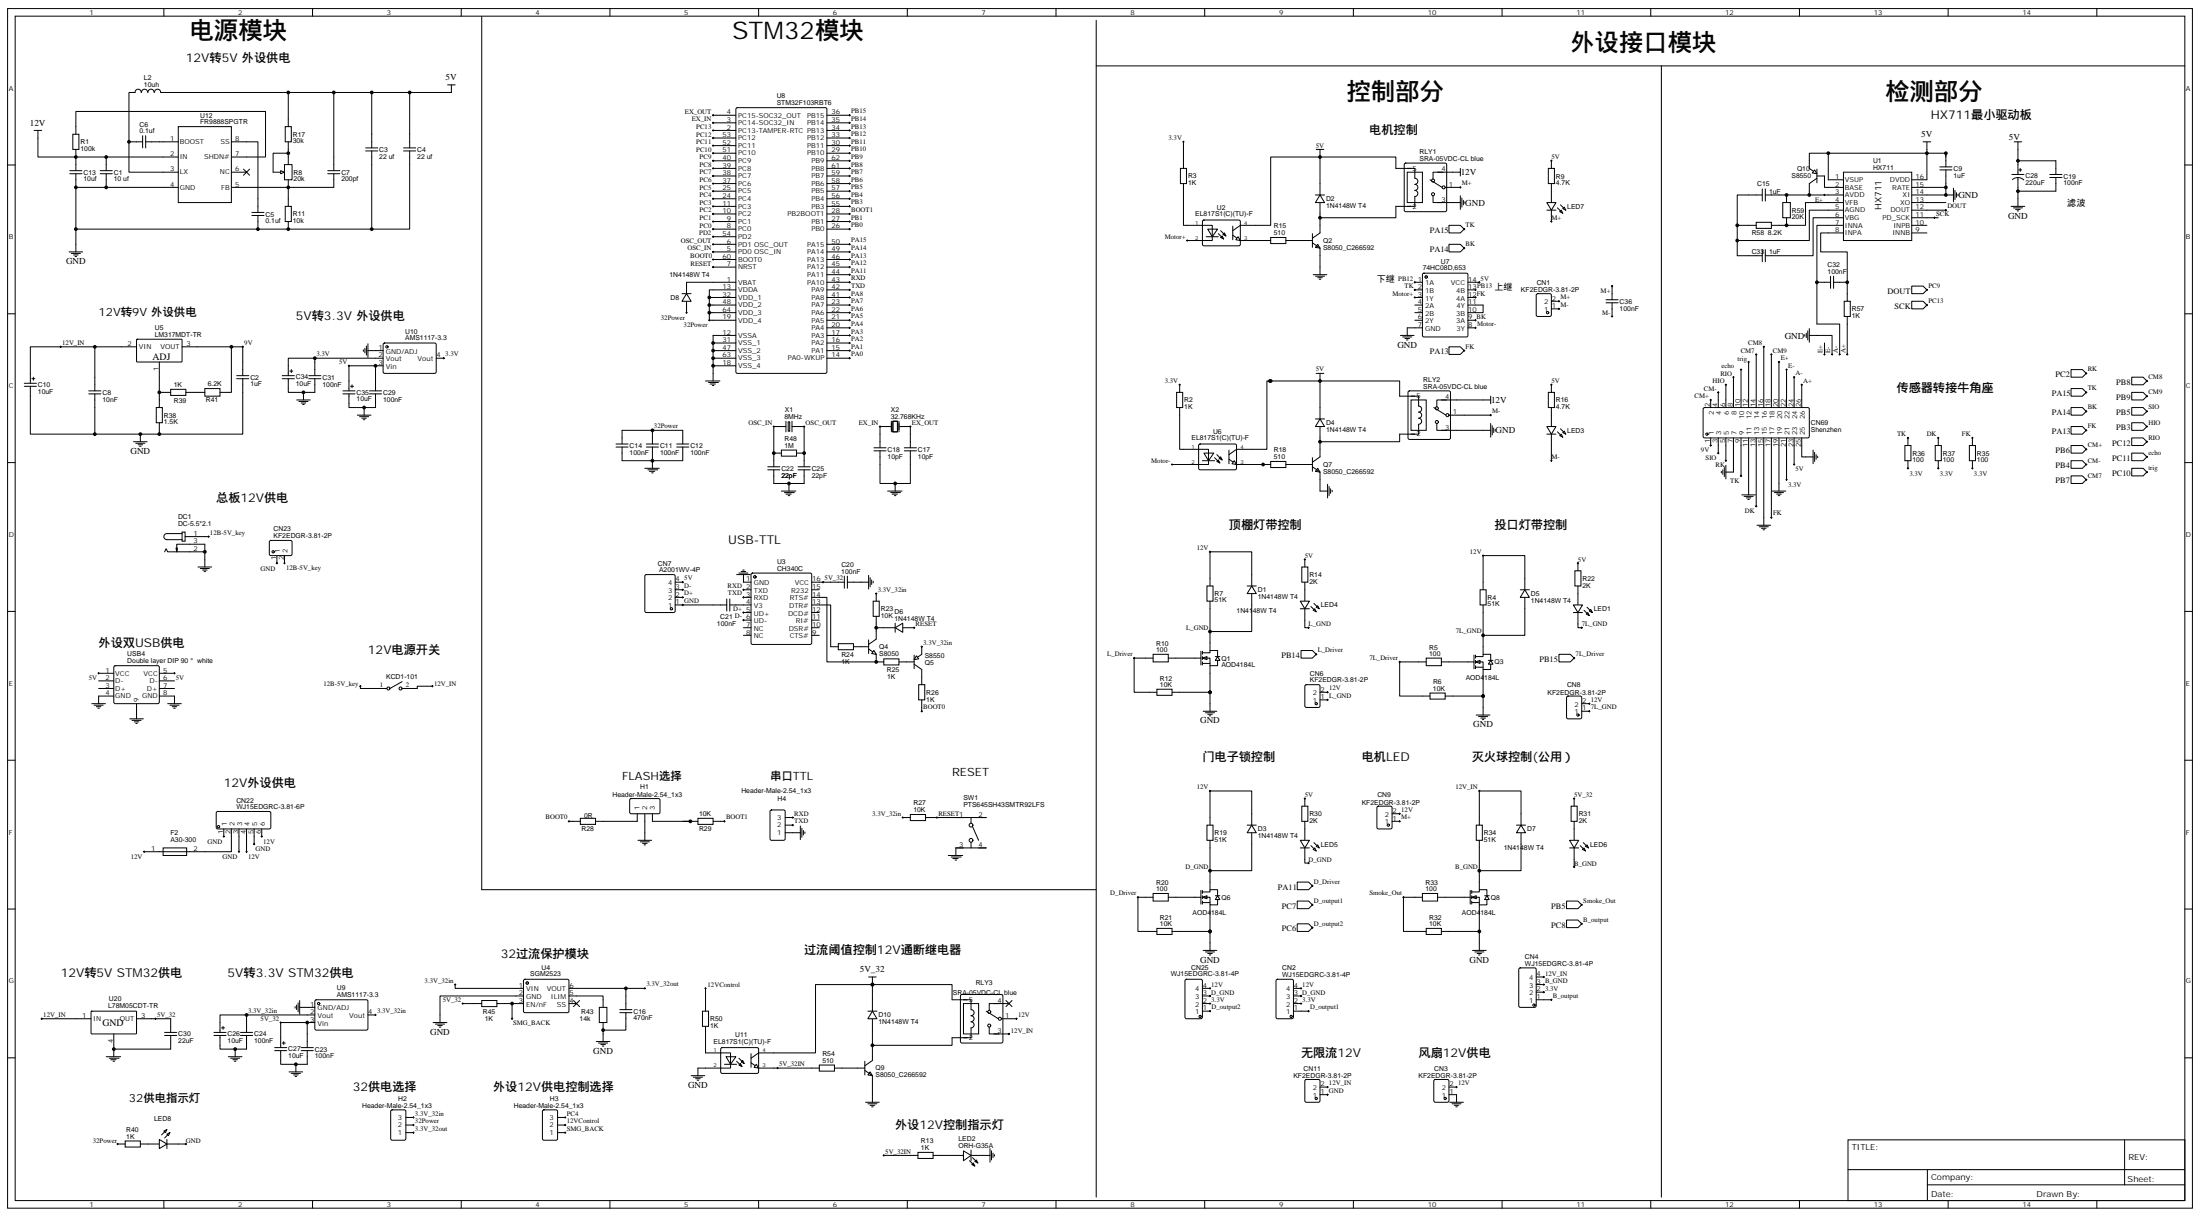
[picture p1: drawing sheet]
# EasyEDA schematic 原理图_RecycleBin-4工控板V8.json

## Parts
C1  10 uf  [C0603]
C2  1uF  [C0603]
C3  22 uf  [C0603]
C4  22 uf  [C0603]
C5  0.1uf  [C0603]
C6  0.1uf  [C0603]
C7  200pf  [C0603]
C8  10nF  [C0603]
C9  1uF  [C0603]
C10  10uF  [CAP-SMD_L3.2-W1.6-R-RD]
C11  100nF  [C0603]
C12  100nF  [C0603]
C13  10uf  [C0603]
C14  100nF  [C0603]
C15  1uF  [C0603]
C16  470nF  [C0603]
C17  10pF  [C0603]
C18  10pF  [C0603]
C19  100nF  [C0603]
C20  100nF  [C0603]
C21  100nF  [C0603]
C22  22pF  [0603]
C23  100nF  [C0603]
C24  100nF  [C0603]
C25  22pF  [0603]
C26  10uF  [CAP-SMD_L3.2-W1.6-R-RD]
C27  10uF  [CAP-SMD_L3.2-W1.6-R-RD]
C28  220uF  [CAP-TH_BD8.0-P3.50-D1.0-FD]
C29  100nF  [C0603]
C30  22uF  [C0603]
C31  100nF  [C0603]
C32  100nF  [C0603]
C33  1uF  [C0603]
C34  10uF  [CAP-SMD_L3.2-W1.6-R-RD]
C35  10uF  [CAP-SMD_L3.2-W1.6-R-RD]
C36  100nF  [CAP-TH_L13.0-W6.0-P10.00-D0.6]
CN1  KF2EDGR-3.81-2P  [CONN-TH_2P-P3.81_KF2EDGR-3.81-2P]
CN2  WJ15EDGRC-3.81-4P  [CONN-TH_WJ15EDGRC-3.81-4P]
CN3  KF2EDGR-3.81-2P  [CONN-TH_2P-P3.81_KF2EDGR-3.81-2P]
CN4  WJ15EDGRC-3.81-4P  [CONN-TH_WJ15EDGRC-3.81-4P]
CN6  KF2EDGR-3.81-2P  [CONN-TH_2P-P3.81_KF2EDGR-3.81-2P]
CN7  A2001WV-4P  [CONN-TH_A2001WV-4P]
CN8  KF2EDGR-3.81-2P  [CONN-TH_2P-P3.81_KF2EDGR-3.81-2P]
CN9  KF2EDGR-3.81-2P  [CONN-TH_2P-P3.81_KF2EDGR-3.81-2P]
CN11  KF2EDGR-3.81-2P  [CONN-TH_2P-P3.81_KF2EDGR-3.81-2P]
CN22  WJ15EDGRC-3.81-6P  [CONN-TH_WJ15EDGRC-3.81-6P]
CN23  KF2EDGR-3.81-2P  [CONN-TH_2P-P3.81_KF2EDGR-3.81-2P]
CN25  WJ15EDGRC-3.81-4P  [CONN-TH_WJ15EDGRC-3.81-4P]
CN69  Shenzhen  [CONN-TH_26P-P2.54_B-3000S26P-0110]
D1  1N4148W T4  [SOD-123_L2.8-W1.8-LS3.7-RD]
D2  1N4148W T4  [SOD-123_L2.8-W1.8-LS3.7-RD]
D3  1N4148W T4  [SOD-123_L2.8-W1.8-LS3.7-RD]
D4  1N4148W T4  [SOD-123_L2.8-W1.8-LS3.7-RD]
D5  1N4148W T4  [SOD-123_L2.8-W1.8-LS3.7-RD]
D6  1N4148W T4  [SOD-123_L2.8-W1.8-LS3.7-RD]
D7  1N4148W T4  [SOD-123_L2.8-W1.8-LS3.7-RD]
D8  1N4148W T4  [SOD-123_L2.8-W1.8-LS3.7-RD]
D10  1N4148W T4  [SOD-123_L2.8-W1.8-LS3.7-RD]
DC1  DC-5.5*2.1  [DC5.5*2.1MM]
F2  A30-300  [FUSE-TH_11.4-W3.0-P5.10-D0.8-S1.20]
H1  Header-Male-2.54_1x3  [HDR-TH_3P-P2.54-V]
H2  Header-Male-2.54_1x3  [HDR-TH_3P-P2.54-V]
H3  Header-Male-2.54_1x3  [HDR-TH_3P-P2.54-V]
H4  Header-Male-2.54_1x3  [HDR-TH_3P-P2.54-V]
L2  10uh  [IND-SMD_L7.0-W6.6_FXL0630]
LED1  17-21/GHC-XS1T2M/3T  [LED0805-R-RD]
LED2  ORH-G35A  [LED0805-R-RD]
LED3  17-21/GHC-XS1T2M/3T  [LED0805-R-RD]
LED4  17-21/GHC-XS1T2M/3T  [LED0805-R-RD]
LED5  17-21/GHC-XS1T2M/3T  [LED0805-R-RD]
LED6  17-21/GHC-XS1T2M/3T  [LED0805-R-RD]
LED7  17-21/GHC-XS1T2M/3T  [LED0805-R-RD]
LED8  17-21/GHC-XS1T2M/3T  [LED0805-R-RD]
Q1  AOD4184L  [TO-252-2_L6.6-W6.1-P4.57-LS9.9-TL-CW]
Q2  S8050_C266592  [SOT-23-3_L2.9-W1.3-P1.90-LS2.4-BR]
Q3  AOD4184L  [TO-252-2_L6.6-W6.1-P4.57-LS9.9-TL-CW]
Q4  S8050  [SOT-23-3_L2.9-W1.6-P1.90-LS2.8-BR]
Q5  S8550  [SOT-23-3_L2.9-W1.3-P1.90-LS2.4-BR]
Q6  AOD4184L  [TO-252-2_L6.6-W6.1-P4.57-LS9.9-TL-CW]
Q7  S8050_C266592  [SOT-23-3_L2.9-W1.3-P1.90-LS2.4-BR]
Q8  AOD4184L  [TO-252-2_L6.6-W6.1-P4.57-LS9.9-TL-CW]
Q9  S8050_C266592  [SOT-23-3_L2.9-W1.3-P1.90-LS2.4-BR]
Q10  S8550  [SOT-23-3_L2.9-W1.6-P1.90-LS2.8-BR]
R1  100k  [R0603]
R2  1K  [R0603]
R3  1K  [R0603]
R4  51K  [R0603]
R5  100  [R0603]
R6  10K  [R0603]
R7  51K  [R0603]
R8  20k  [RES-ADJ-TH_3P-L9.5-W4.9-P2.50-L_3296W]
R9  4.7K  [R0603]
R10  100  [R0603]
R11  10k  [R0603]
R12  10K  [R0603]
R13  1K  [R0603]
R14  2K  [R0603]
R15  510  [R0603]
R16  4.7K  [R0603]
R17  30k  [R0603]
R18  510  [R0603]
R19  51K  [R0603]
R20  100  [R0603]
R21  10K  [R0603]
R22  2K  [R0603]
R23  10K  [R0603]
R24  1K  [R0603]
R25  1K  [R0603]
R26  1K  [R0603]
R27  10K  [R0603]
R28  0R  [R0603]
R29  10K  [R0603]
R30  2K  [R0603]
R31  2K  [R0603]
R32  10K  [R0603]
R33  100  [R0603]
R34  51K  [R0603]
R35  100  [R0603]
R36  100  [R0603]
R37  100  [R0603]
R38  1.5K  [0603]
R39  1K  [0603]
R40  1K  [R0603]
R41  6.2K  [R0603]
R43  14kΩ  [R0603]
R45  1K  [R0603]
R48  1M  [R0603]
R50  1K  [R0603]
R54  510  [R0603]
R57  1K  [R0603]
R58  8.2K  [R0603]
R59  20K  [R0603]
RLY1  SRA-05VDC-CL blue  [RELAY-TH_SRA-9VDC-CL]
RLY2  SRA-05VDC-CL blue  [RELAY-TH_SRA-9VDC-CL]
RLY3  SRA-05VDC-CL blue  [RELAY-TH_SRA-9VDC-CL]
S1??#1  KCD1-101
SW1  PTS645SH43SMTR92LFS  [KEY-SMD_4P-L6.0-W6.0-P4.50-LS9.0]
U1  HX711  [SOP-16_L10.0-W3.9-P1.27-LS6.0-BL]
U2  EL817S1(C)(TU)-F  [OPTO-SMD-4_L4.6-W6.5-P2.54-LS10.3-TL]
U3  CH340C  [SOP-16_150MIL]
U4  SGM2523  [SOT-23-6_L2.9-W1.6-P0.95-LS2.8-BR]
U5  LM317MDT-TR  [TO-252-2_L6.6-W6.1-P4.57-LS9.9-TL]
U6  EL817S1(C)(TU)-F  [OPTO-SMD-4_L4.6-W6.5-P2.54-LS10.3-TL]
U7  74HC08D,653  [SOIC-14_L8.7-W3.9-P1.27-LS6.0-BL]
U8  STM32F103RBT6  [LQFP-64_L10.0-W10.0-P0.50-LS12.0-BL]
U9  AMS1117-3.3  [SOT-223-3_L6.5-W3.4-P2.30-LS7.0-BR]
U10  AMS1117-3.3  [SOT-223-3_L6.5-W3.4-P2.30-LS7.0-BR]
U11  EL817S1(C)(TU)-F  [OPTO-SMD-4_L4.6-W6.5-P2.54-LS10.3-TL]
U12  FR9888SPGTR  [SOIC-8_L5.0-W4.0-P1.27-LS6.0-BL-EP]
U20  L78M05CDT-TR  [TO-252-2_L6.5-W6.1-P4.58-LS10.0-TL]
USB4  Double layer DIP 90° white  [USB-A-TH_USB-M-51]
X1  8MHz  [HC-49US_L11.5-W4.5-P4.88]
X2  32.768KHz  [OSC-TH_BD2.0-P0.70-D0.3]

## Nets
3.3V: C34.1 CN2.2 CN4.2 CN25.2 CN69.21 R2.2 R3.2 R35.1 R36.1 R37.1 U10.2(Vout) U10.4(Vout)
3.3V_32in: C26.1 H2.3 Q5.2(E) R23.2 R27.1 U4.1(VIN) U9.2(Vout) U9.4(Vout)
3.3V_32out: C16.2 H2.1 U4.6(VOUT)
5V: C3.2 C4.2 C7.2 C9.1 C19.1 C28.1 C35.1 CN7.4 CN69.23 D2.1(K) D4.1(K) L2.2 Q10.2(E) R9.2 R14.2 R16.2 R17.1 R22.2 R30.2 RLY1.5 RLY2.5 U1.1(VSUP) U1.16(DVDD) U2.4(COL) U6.4(COL) U7.14(VCC) U10.3(Vin) USB4.1(VCC) USB4.5(VCC)
5V_32: C20.1 C27.1 C30.2 D10.1(K) R31.2 R45.1 RLY3.5 U3.16(VCC) U9.3(Vin) U11.4(COL) U20.3(OUT)
5V_32IN: R13.1 R54.1 U11.3(EM)
9V: CN69.1 R41.2 U5.3(VOUT)
12V: C1.2 C13.2 CN2.4 CN3.2 CN6.2 CN8.2 CN9.2 CN22.4 CN22.6 CN25.4 D1.1(K) D3.1(K) D5.1(K) F2.1 R1.2 R4.2 R7.2 R19.2 RLY1.4 RLY2.4 RLY3.1 U12.2(IN)
12V_IN: C10.1 CN4.4 CN11.2 D7.1(K) R34.2 RLY3.3 S1??#1.2 U5.2(VIN) U20.1(IN)
12VControl: H3.2 R50.2
GND: C1.1 C2.1 C3.1 C4.1 C5.1 C8.1 C9.2 C10.2 C11.1 C12.1 C13.1 C14.1 C16.1 C17.1 C18.1 C19.2 C22.1 C23.1 C24.1 C25.1 C26.2 C27.2 C28.2 C29.1 C30.1 C31.1 C34.2 C35.2 CN3.1 CN7.1 CN11.1 CN22.1 CN22.3 CN22.5 CN23.1 CN69.7 CN69.11 CN69.15 CN69.19 CN69.22 CN69.25 DC1.2 DC1.3 H1.2 H4.1 LED2.2(C) LED8.2(C) Q1.3(S) Q2.2(E) Q3.3(S) Q6.3(S) Q7.2(E) Q8.3(S) Q9.2(E) R6.2 R11.2 R12.2 R21.2 R32.2 R38.1 R43.1 RLY1.3 RLY2.3 SW1.3 U1.14(XI) U1.15(RATE) U3.1(GND) U4.2(GND) U7.7(GND) U8.12(VSSA) U8.18(VSS_4) U8.31(VSS_1) U8.47(VSS_2) U8.63(VSS_3) U9.1(GND/ADJ) U10.1(GND/ADJ) U11.2(CAT) U12.4(GND) U20.4(GND) USB4.4(GND) USB4.8(GND) USB4.9
7L_GND: CN8.1 D5.2(A) LED1.2(C) Q3.2(D) R4.1
12B-5V_key: CN23.2 DC1.1 S1??#1.1
32Power: D8.2(A) H2.2 R40.2 U8.13(VDDA) U8.19(VDD_4) U8.32(VDD_1) U8.48(VDD_2) U8.64(VDD_3)
A+: CN69.26 R57.1
A-: C32.2 CN69.24 U1.7(INNA)
B_GND: CN4.3 D7.2(A) LED6.2(C) Q8.2(D) R34.1
BOOT0: R26.1 R28.2 U8.60(BOOT0)
BOOT1: R29.1 U8.28(PB2BOOT1)
D+: CN7.2 U3.5(UD+)
D-: CN7.3 U3.6(UD-)
D_GND: CN2.3 CN25.3 D3.2(A) LED5.2(C) Q6.2(D) R19.1
DK: CN69.13 R37.2
DOUT: U1.12(DOUT) U8.40(PC9)
E+: C15.1 CN69.20 Q10.3(C) R59.2 U1.3(AVDD)
EX_IN: C18.2 U8.3(PC14-SOC32_IN) X2.2(OSC2)
EX_OUT: C17.2 U8.4(PC15-SOC32_OUT) X2.1(OSC1)
L_GND: CN6.1 D1.2(A) LED4.2(C) Q1.2(D) R7.1
M+: C36.2 CN1.2 CN9.1 LED7.2(C) RLY1.1
M-: C36.1 CN1.1 LED3.2(C) RLY2.1
Motor+: U2.2(CAT) U7.3(1Y)
Motor-: U6.2(CAT) U7.8(3Y)
OSC_IN: C22.2 R48.1 U8.5(PD0_OSC_IN) X1.1
OSC_OUT: C25.2 R48.2 U8.6(PD1_OSC_OUT) X1.2
PA0: U8.14(PA0-WKUP)
PA1: U8.15(PA1)
PA2: U8.16(PA2)
PA3: U8.17(PA3)
PA4: U8.20(PA4)
PA5: U8.21(PA5)
PA6: U8.22(PA6)
PA7: U8.23(PA7)
PA8: U8.41(PA8)
PA11: R20.1 R21.1 U8.44(PA11)
PA12: U8.45(PA12)
PA13: CN69.17 R35.2 U7.12(4A) U8.46(PA13)
PA14: U7.9(3A) U8.49(PA14)
PA15: CN69.9 R36.2 U7.2(1B) U8.50(PA15)
PB0: U8.26(PB0)
PB1: U8.27(PB1)
PB3: CN69.6 U8.55(PB3)
PB4: CN69.4 U8.56(PB4)
PB5: CN69.3 R32.1 R33.1 U8.57(PB5)
PB6: CN69.2 U8.58(PB6)
PB7: CN69.14 U8.59(PB7)
PB8: CN69.16 U8.61(PB8)
PB9: CN69.18 U8.62(PB9)
PB10: U8.29(PB10)
PB11: U8.30(PB11)
PB12: U7.1(1A) U8.33(PB12)
PB13: U7.13(4B) U8.34(PB13)
PB14: R10.1 R12.1 U8.35(PB14)
PB15: R5.1 R6.1 U8.36(PB15)
PC0: U8.8(PC0)
PC1: U8.9(PC1)
PC2: CN69.5 U8.10(PC2)
PC3: U8.11(PC3)
PC4: H3.3 U8.24(PC4)
PC5: U8.25(PC5)
PC6: CN25.1 U8.37(PC6)
PC7: CN2.1 U8.38(PC7)
PC8: CN4.1 U8.39(PC8)
PC10: CN69.12 U8.51(PC10)
PC11: CN69.10 U8.52(PC11)
PC12: CN69.8 U8.53(PC12)
PD2: U8.54(PD2)
RESET: D6.2(A) R27.2 SW1.1 U8.7(NRST)
RXD: H4.3 U3.2(TXD) U8.43(PA10)
SCK: U1.11(PD_SCK) U8.2(PC13-TAMPER-RTC)
SMG_BACK: H3.1 R45.2 U4.3(EN/nF)
TXD: H4.2 U3.3(RXD) U8.42(PA9)
Net-(CN22-Pad2): CN22.2 F2.2
Net-(D2-A): D2.2(A) Q2.3(C) RLY1.2
Net-(D4-A): D4.2(A) Q7.3(C) RLY2.2
Net-(D6-K): D6.1(K) Q4.3 R23.1
Net-(D8-K): D8.1(K) U8.1(VBAT)
Net-(D10-A): D10.2(A) Q9.3(C) RLY3.2
Net-(H1-Pad1): H1.1 R28.1
Net-(H1-Pad3): H1.3 R29.2
Net-(LED1-A): LED1.1(A) R22.1
Net-(LED2-A): LED2.1(A) R13.2
Net-(LED3-A): LED3.1(A) R16.1
Net-(LED4-A): LED4.1(A) R14.1
Net-(LED5-A): LED5.1(A) R30.1
Net-(LED6-A): LED6.1(A) R31.1
Net-(LED7-A): LED7.1(A) R9.1
Net-(LED8-A): LED8.1(A) R40.1
Net-(Q1-G): Q1.1(G) R10.2
Net-(Q2-B): Q2.1(B) R15.2
Net-(Q3-G): Q3.1(G) R5.2
Net-(Q4-Pad1): Q4.1 R24.2
Net-(Q5-B): Q5.1(B) R25.2
Net-(Q5-C): Q5.3(C) R26.2
Net-(Q6-G): Q6.1(G) R20.2
Net-(Q7-B): Q7.1(B) R18.2
Net-(Q8-G): Q8.1(G) R33.2
Net-(Q9-B): Q9.1(B) R54.2
Net-(Q10-B): Q10.1(B) U1.2(BASE)
Net-(R17-Pad2): R8.2 R8.3 R17.2
Net-(R39-Pad2): R39.2 R41.1
Net-(U1-AGND): C15.2 C33.2 R58.1 U1.5(AGND)
Net-(U1-INPA): C32.1 R57.2 U1.8(INPA)
Net-(U1-VBG): C33.1 U1.6(VBG)
Net-(U1-VFB): R58.2 R59.1 U1.4(VFB)
Net-(U2-AN): R3.1 U2.1(AN)
Net-(U2-EM): R15.1 U2.3(EM)
Net-(U3-DTR#): R24.1 U3.13(DTR#)
Net-(U3-RTS#): Q4.2 R25.1 U3.14(RTS#)
Net-(U3-V3): C21.1 U3.4(V3)
Net-(U4-ILIM): R43.2 U4.5(ILIM)
Net-(U5-ADJ): R38.2 R39.1 U5.1(ADJ)
Net-(U6-AN): R2.1 U6.1(AN)
Net-(U6-EM): R18.1 U6.3(EM)
Net-(U7-3B): U7.10(3B) U7.11(4Y)
Net-(U11-AN): R50.1 U11.1(AN)
Net-(U12-BOOST): C6.1 U12.1(BOOST)
Net-(U12-FB): C7.1 R8.1 R11.1 U12.5(FB)
Net-(U12-LX): C6.2 L2.1 U12.3(LX)
Net-(U12-SHDN#): R1.1 U12.7(SHDN#)
Net-(U12-SS): C5.2 U12.8(SS)

Not connected (* = marked no-connect by the designer): C2 2; C8 2; C11 2; C12 2; C14 2; C20 2; C21 2; C23 2; C24 2; C29 2; C31 2; RLY3 4; SW1 2 4; U1 9(INNB) 10(INPB) 13(XO); U3 7(NC) 8(NC) 9(CTS#) 10(DSR#) 11(RI#) 12(DCD#) 15(R232); U4 4(SS)*; U7 4(2A) 5(2B) 6(2Y); U12 6(NC)*; USB4 2(D-) 3(D+) 6(D-) 7(D+)

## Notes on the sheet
- 电源模块
- STM32模块
- 外设接口模块
- 12V转5V 外设供电
- 控制部分
- 检测部分
- HX711最小驱动板
- 电机控制
- 滤波
- 下继
- 上继
- 12V转9V 外设供电
- 5V转3.3V 外设供电
- 传感器转接牛角座
- 22pF
- 总板12V供电
- 顶棚灯带控制
- 投口灯带控制
- USB-TTL
- 1N4148W T4
- 外设双USB供电
- 12V电源开关
- 门电子锁控制
- 电机LED
- 灭火球控制(公用）
- FLASH选择
- 串口TTL
- RESET
- 12V外设供电
- 过流阈值控制12V通断继电器
- 32过流保护模块
- 12V转5V STM32供电
- 5V转3.3V STM32供电
- 无限流12V
- 风扇12V供电
- 32供电选择
- 外设12V供电控制选择
- 32供电指示灯
- 外设12V控制指示灯
